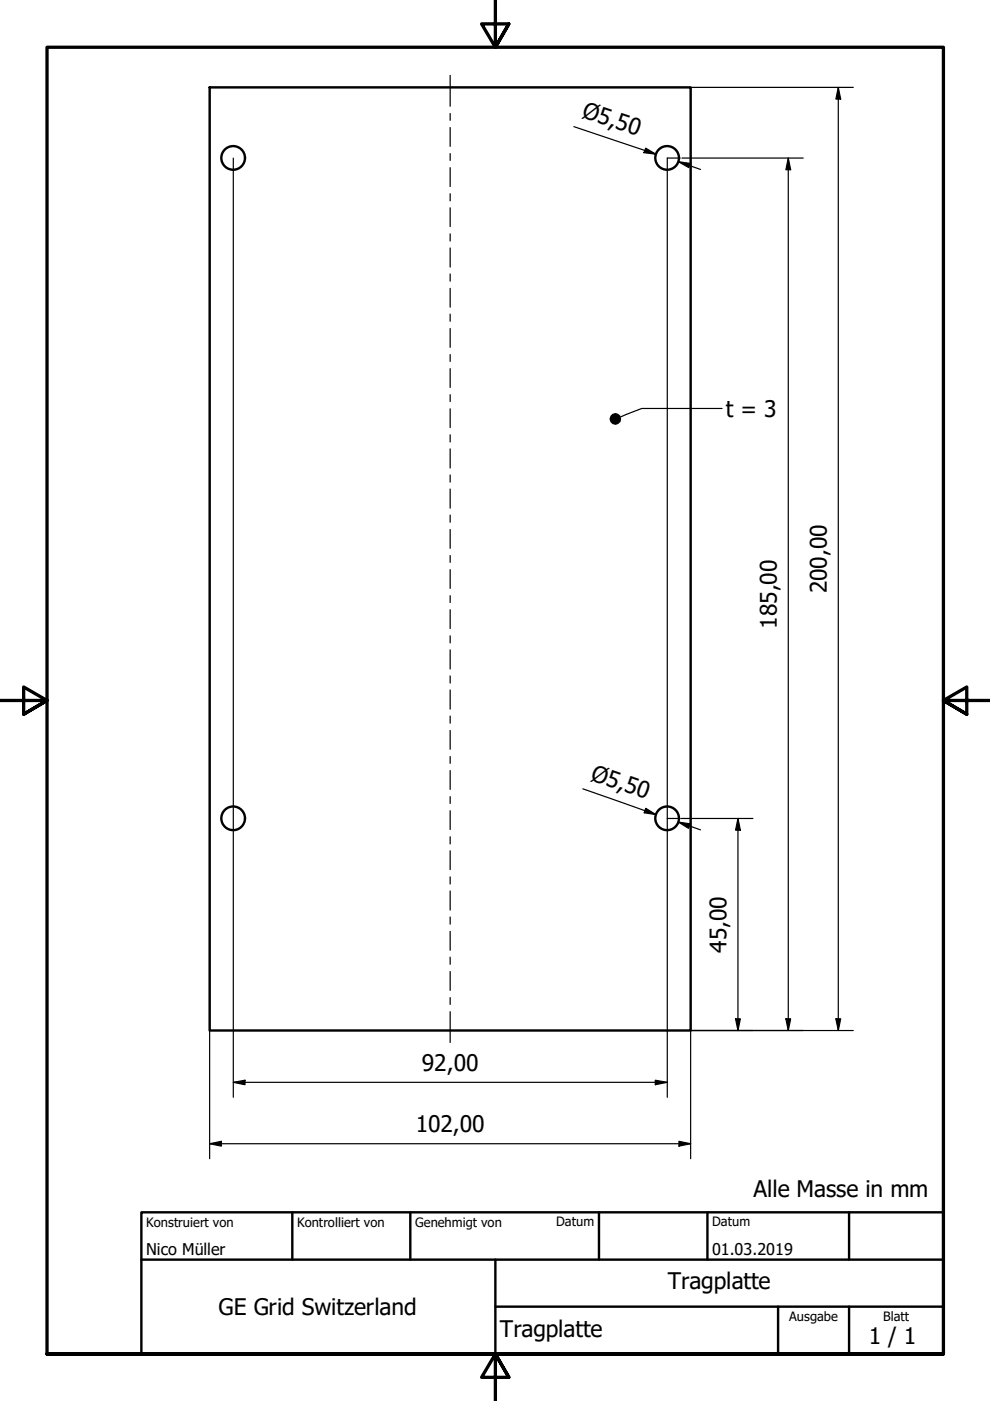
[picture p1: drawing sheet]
<svg xmlns="http://www.w3.org/2000/svg" width="210mm" height="297mm" viewBox="0 0 210 297" stroke-linecap="round" stroke-linejoin="round" font-family="sans-serif">
<!-- layer: Sichtbar (ISO) -->
<g fill="none" stroke="#000" stroke-width=".51">
<path d="M44.4 18.5h102v200h-102z"/>
<circle cx="49.4" cy="33.5" r="2.51"/>
<circle cx="141.4" cy="33.5" r="2.51"/>
<circle cx="49.4" cy="173.5" r="2.51"/>
<circle cx="141.4" cy="173.5" r="2.51"/>
</g>
<!-- layer: Rahmen (ISO) -->
<path d="M105 0v10l-2.9-4.9h5.8l-2.9 4.9 2.9-4.9M0 148.5h10l-5-2.8v5.7l5-2.9-5 2.9M210 148.5h-10l5-2.8v5.7l-5-2.9 5 2.9M10 287.1v-277.1h190v277.1h-190h190M107.9 292l-2.9-4.9 2.9 4.9h-5.8l2.9-4.9v9.9" fill="none" stroke="#000" stroke-width=".7"/>
<!-- layer: Titel (ISO) -->
<path d="M30 257h170v30.1h-170zM62 257v10.1M87 257v10.1M127 257v10.1M150 257v10.1M180 257v10.1M30 267.1h170M105 277h95M105 267.1v20M165 277v10.1M180 277v10.1" fill="none" stroke="#000" stroke-width=".51"/>
<g fill="none" stroke="#000" stroke-width=".25">
<path d="M44.4 18.5v227.2M177.7 18.5l.5 2.5h-1zM177.7 18.5v200M180.9 18.5h-34.5v227.2M49.5 33.5v199.1M121.7 26.8l17.4 5.9-2.4-.8M136.9 31.4l2.2 1.3-2.6-.3zM143.8 34.3l2.6 .4-.4 .8zM143.8 34.3l4.7 1.6M144.2 33.5h-2.7v199.1M144.6 33.5h25.7M167.1 33.5l.5 2.5h-1z"/>
<path d="M167.1 33.5v185M123.6 167.2l15.5 5.5-2.4-.8M136.9 171.4l2.2 1.3-2.5-.4zM141.5 173.5h2.7M143.8 174.3l2.6 .4-.4 .9zM143.8 174.3l4.7 1.6M144.5 173.5h15.1M156.5 173.5l.5 2.5h-1zM156.5 173.5v45M146.4 218.5h34.5M156 216h1l-.5 2.5zM166.6 216h1l-.5 2.5z"/>
<path d="M177.2 216h1l-.5 2.5zM49.5 229.5l2.4-.5v1zM49.5 229.5h92M138.9 229l2.6 .5-2.6 .5zM44.4 242.5l2.5-.5v1zM44.4 242.5h102M144 242l2.4 .5-2.4 .5z"/>
</g>
<g fill="#000">
<path d="M136.9 31.4l2.2 1.3-2.6-.3z" fill-rule="evenodd"/>
<path d="M143.8 34.3l2.6 .4-.4 .8z" fill-rule="evenodd"/>
<path d="M167.1 33.5l.5 2.5h-1z" fill-rule="evenodd"/>
<path d="M177.7 18.5l.5 2.5h-1z" fill-rule="evenodd"/>
<path d="M136.9 171.4l2.2 1.3-2.5-.4z" fill-rule="evenodd"/>
<path d="M143.8 174.3l2.6 .4-.4 .9z" fill-rule="evenodd"/>
<path d="M156.5 173.5l.5 2.5h-1z" fill-rule="evenodd"/>
<path d="M156 216h1l-.5 2.5z" fill-rule="evenodd"/>
<path d="M166.6 216h1l-.5 2.5z" fill-rule="evenodd"/>
<path d="M177.2 216h1l-.5 2.5z" fill-rule="evenodd"/>
<path d="M49.5 229.5l2.4-.5v1z" fill-rule="evenodd"/>
<path d="M138.9 229l2.6 .5-2.6 .5z" fill-rule="evenodd"/>
<path d="M44.4 242.5l2.5-.5v1z" fill-rule="evenodd"/>
<path d="M144 242l2.4 .5-2.4 .5z" fill-rule="evenodd"/>
</g>
<!-- layer: Mittellinie (ISO) -->
<g fill="none" stroke="#000" stroke-width=".25">
<path d="M95.4 16v6.5M95.4 24.1v1.4M95.4 27v4M95.4 32.6v1.4M95.4 35.5v4M95.4 41.1v1.5M95.4 44.1v4M95.4 49.6v1.5M95.4 52.6v4M95.4 58.1v1.5M95.4 61.1v4M95.4 66.6v1.5"/>
<path d="M95.4 69.6v4M95.4 75.2v1.4M95.4 78.2v4M95.4 83.7v1.4M95.4 86.7v4M95.4 92.2v1.5M95.4 95.2v4M95.4 100.7v1.5M95.4 103.7v4M95.4 109.2v1.5M95.4 112.3v4M95.4 117.8v1.4"/>
<path d="M95.4 120.8v4M95.4 126.3v1.4M95.4 129.3v4M95.4 134.8v1.5M95.4 137.8v4M95.4 143.3v1.5M95.4 146.3v4.1M95.4 151.8v1.5M95.4 154.9v4M95.4 160.4v1.4M95.4 163.4v4M95.4 168.9v1.5"/>
<path d="M95.4 171.9v4M95.4 177.4v1.5M95.4 180.4v4M95.4 185.9v1.5M95.4 188.9v4.1M95.4 194.4v1.5M95.4 197.5v4M95.4 202.9v1.6M95.4 206v4M95.4 211.5v1.5M95.4 214.5v6.5"/>
</g>
<!-- layer: Symbol (ISO) -->
<path d="M153.1 86.6h-17l-4.5 1.8" fill="none" stroke="#000" stroke-width=".25"/>
<circle cx="130.5" cy="88.8" r="1.24" fill="#000"/>
<g font-size="4.8">
<text x="123.2" y="24.8" transform="rotate(19 123.2 24.8)">Ø5,50</text>
<text x="153.9" y="88.3">t = 3</text>
<text x="175.3" y="125.8" transform="rotate(-90 175.3 125.8)">200,00</text>
<text x="164.7" y="133.3" transform="rotate(-90 164.7 133.3)">185,00</text>
<text x="125" y="165.3" transform="rotate(19 125 165.3)">Ø5,50</text>
<text x="154.1" y="202" transform="rotate(-90 154.1 202)">45,00</text>
<text x="89.5" y="227.1">92,00</text>
<text x="88.1" y="240.1">102,00</text>
<text x="159.8" y="253.8">Alle Masse in mm</text>
<text x="141.6" y="273.4">Tragplatte</text>
<text x="46.4" y="278.9">GE Grid Switzerland</text>
<text x="106" y="283.4">Tragplatte</text>
<text x="184.2" y="285">1 / 1</text>
</g>
<g font-size="3.4">
<text x="31" y="266">Nico Müller</text>
<text x="151" y="266">01.03.2019</text>
</g>
<g font-size="2.7">
<text x="31" y="260.1">Konstruiert von</text>
<text x="63" y="260.1">Kontrolliert von</text>
<text x="88" y="260.1">Genehmigt von</text>
<text x="117.9" y="260">Datum</text>
<text x="151" y="260">Datum</text>
<text x="167.3" y="280.1">Ausgabe</text>
<text x="187.3" y="280.1">Blatt</text>
</g>
</svg>
